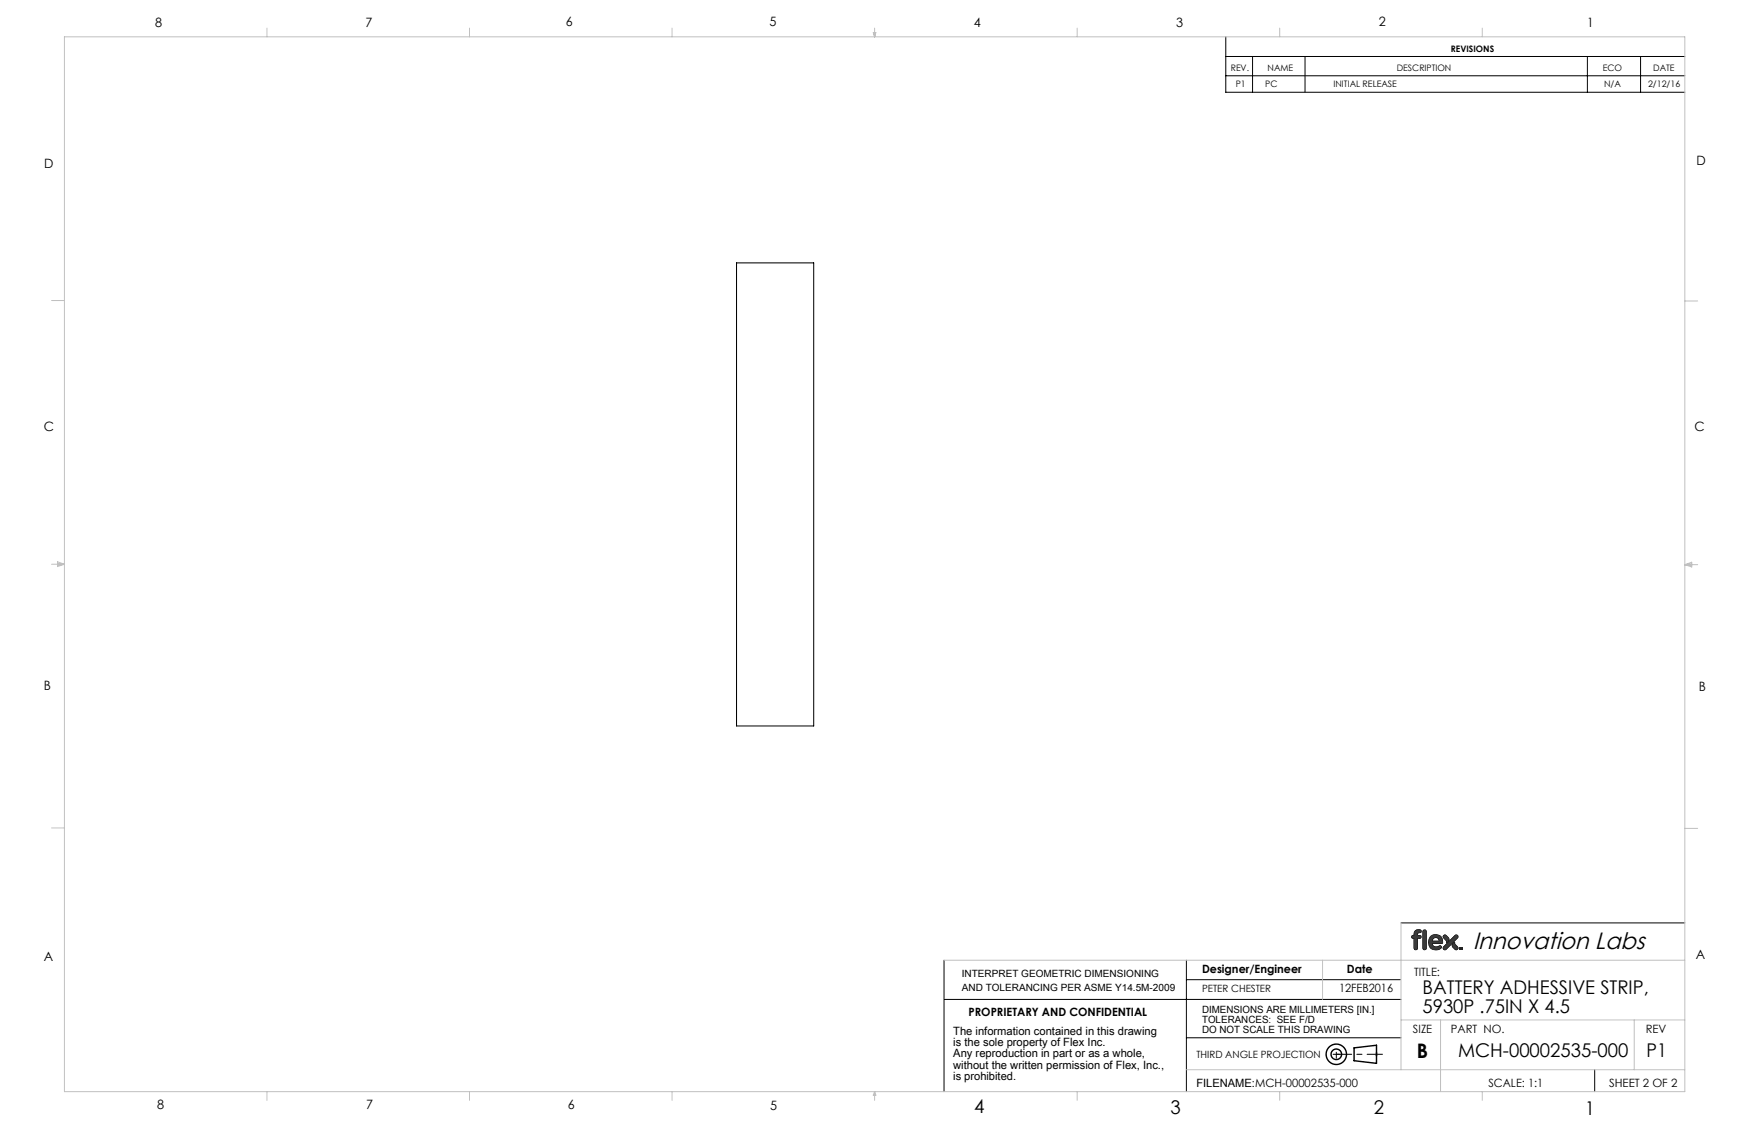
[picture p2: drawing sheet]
<svg xmlns="http://www.w3.org/2000/svg" width="432mm" height="279mm" viewBox="0 0 432 279" stroke-linecap="round" stroke-linejoin="round" font-family="sans-serif">
<g fill="none" stroke="#000" stroke-width=".35">
<path d="M334.3 258.6l5.5-.6v4.5l-5.5-.7z"/>
<circle cx="329.9" cy="260.2" r="1.3"/>
<circle cx="329.9" cy="260.2" r="2.52"/>
</g>
<g fill="none" stroke="#191924" stroke-width=".25">
<path d="M349.1 230.6v.3l-.5 .1-.1 .2 .1 .3 .5 .1v2.4l.4 .4 .4-.4v-2.4l.8-.1 .2-.3-.4-.3h-.6v-.2M350.9 229.9l-.2 .2-.7 .2-.1 .4M350.9 229.9l-.3 .3h-.5l-.2 .5M350.9 229.9a.99 .99 0 0 0-1.2-.3 .99 .99 0 0 0-.6 1M351.5 229.6h.4l.2 .3v4.1l-.4 .4-.4-.4v-4.1zM352.7 232.6a1.77 1.77 0 0 0 1.2 1.7 1.77 1.77 0 0 0 1.9-.5l-.1-.3M352.7 232.6a1.76 1.76 0 0 0 1.2 1.7 1.76 1.76 0 0 0 2-.5l-.2-.3M352.7 232.5v.1M353.3 231a1.77 1.77 0 0 1 2-.1 1.77 1.77 0 0 1 .9 1.7 1.72 1.72 0 0 0-1.7-1.9 1.72 1.72 0 0 0-1.8 1.8 1.85 1.85 0 0 1 .6-1.5zM353.6 232.3a.87 .87 0 0 1 .9-.9 .87 .87 0 0 1 .8 .9M353.6 232.3h1.7M353.6 232.9a1.11 1.11 0 0 0 .8 .9 1.11 1.11 0 0 0 1.2-.4l.1 .1"/>
<path d="M353.6 232.9a1.01 1.01 0 0 0 .7 .9 1.01 1.01 0 0 0 1.1-.4l.3 .1M356.2 232.6l-.3 .3h-2.3M356.4 234.3h.6M356.4 233.7v.6M357 232.1l.1 .4M357 232.1l.2 .5M357 232.1l-.7-.9 .4-.4a1.38 1.38 0 0 1 1 1l-.5 .8M357.1 232.5v.1M357.1 232.6h.1M359.1 232.6l-.6 .8a1.38 1.38 0 0 0 1.1 1l.3-.4-.6-.9M359.1 232.6h.1M359.1 232.6l.2 .5"/>
<path d="M359.1 232.6v.1M359.1 232.7l.2 .4M359.2 230.9h.6M359.2 230.9l-2.8 2.8M359.8 230.9v.6M359.8 231.5l-2.8 2.8M360.3 234h.3zM360.4 234v.3l.1-.3M360.7 234.1h.1M360.7 234.1l-.1 .2v-.3l.2 .3 .2-.3v.3v-.2M360.7 234.1l.1 .2M360.8 234.3h.1"/>
<path d="M361 234.1h.1M361 234.1l-.2 .2"/>
</g>
<g fill="none" stroke="#000" stroke-width=".25">
<path d="M302.6 18.7h113.4M302.6 9.1v13.7h113.4M302.6 13.9h113.4M309.2 13.9v8.9M322.2 13.9v8.9M391.9 13.9v8.9M405 13.9v8.9M233.1 237v32.4M292.9 237v32.4M345.9 227.8h70.1M233.2 246.7h112.7M292.9 241.8h52.9"/>
<path d="M292.9 256.1h53M393.7 264v5.4"/>
</g>
<path d="M329.9 260.2h11.4" fill="none" stroke="#000" stroke-width=".25" stroke-dasharray="15.2 1.3 1.3 1.3" stroke-dashoffset="11.4"/>
<path d="M329.9 260.2v-.5M329.9 260.2v1M329.9 260.2h-.8M329.9 260.2h.9" fill="none" stroke="#000" stroke-width=".25" stroke-dasharray="15.2 1.3 1.3 1.3"/>
<g fill="none" stroke="#c0c0c0" stroke-width=".25">
<path d="M15.9 9.1h400.1v260.3h-400.1zM65.9 6.9v2.2M115.9 6.9v2.2M165.9 6.9v2.2M215.6 8h.6l-.3 1.1zM215.7 8l.2 1.1M215.9 6.9v2.2M216 8l-.1 1.1M265.9 6.9v2.2M315.9 6.9v2.2M365.9 6.9v2.2M12.7 74.2h3.2"/>
<path d="M416 74.3h3.1M12.7 139.3h3.2M14.2 139l1.7 .3M14.2 138.7l1.7 .6-1.7 .5zM15.9 139.3l-1.7 .2M416 139.4h3.1M416 139.4l1.7-.6v1.1zM416 139.4l1.7 .2M417.7 139.1l-1.7 .3M12.7 204.4h3.2M416 204.5h3.1M233.1 237h182.9"/>
<path d="M326.5 237v9.7M345.9 227.8v36.2M345.9 251.7h70.1M355.6 251.7v17.7M403.5 251.7v12.3M65.9 269.4v2.2M115.9 269.4v2.2M165.9 269.4v2.2M215.9 269.4v2.2M215.9 269.4l.3 .9h-.6zM265.9 269.4v2.2M292.9 264h123.1"/>
<path d="M315.9 269.4v2.2M365.9 269.4v2.2"/>
</g>
<path d="M356.4 230.9l-.1 .5 .8 .7 .1 .5 .5-.5v-.5l-.8-.8zM358.9 232.8l-.3 .4v.4l.7 .8h.4l.2-.6-.7-.7-.1-.5zM356.4 233.7l2.9-2.8h.6v.6l-2.9 2.8h-.6zM349.4 229.8l.4-.3h.6l.4 .1 .1 .3-.2 .3h-.6l-.1 .2-.1 .5h.8l.2 .4-.3 .3h-.7v2.5l-.4 .3-.4-.3v-2.5l-.4-.1-.2-.3 .2-.3h.4l.1-.8zM351.4 229.6h.5l.2 .3v4.1l-.4 .4-.4-.4zM353.2 231.1a1.73 1.73 0 0 1 2.1-.3 1.73 1.73 0 0 1 .8 2l-2.5 .1v.2a1.28 1.28 0 0 0 2 .3v.1a.42 .42 0 0 1 .3 .4 .42 .42 0 0 1-.5 .3l-.7 .2a1.71 1.71 0 0 1-1.9-2.4zM353.8 231.6l-.2 .7h1.7v-.2a.92 .92 0 0 0-1.5-.5z" fill-rule="evenodd" fill="#373737"/>
<path d="M181.8 64.9h19.1v114.3h-19.1z" fill="none" stroke="#000" stroke-width=".25"/>
<text font-size="5.8" x="363.7" y="234.3">Innovation Labs</text>
<text font-size="4.9" x="349.8" y="261">B</text>
<g font-size="4.7">
<text x="351.2" y="245.4">BATTERY ADHESSIVE STRIP,</text>
<text x="351.2" y="249.9">5930P .75IN X 4.5</text>
<text x="360" y="261">MCH-00002535-000</text>
<text x="406.5" y="260.9">P1</text>
<text x="240.5" y="274.8">4</text>
<text x="289" y="274.9">3</text>
<text x="339.1" y="274.8">2</text>
<text x="391.4" y="275.1">1</text>
</g>
<g font-size="3.2">
<text x="38.3" y="6.7">8</text>
<text x="90.2" y="6.7">7</text>
<text x="139.7" y="6.5">6</text>
<text x="190" y="6.5">5</text>
<text x="240.4" y="6.6">4</text>
<text x="290.4" y="6.7">3</text>
<text x="340.4" y="6.5">2</text>
<text x="391.9" y="6.7">1</text>
<text x="10.9" y="41.6">D</text>
<text x="418.9" y="40.7">D</text>
<text x="10.9" y="106.3">C</text>
<text x="418.4" y="106.4">C</text>
<text x="10.8" y="170.2">B</text>
<text x="419.4" y="170.6">B</text>
<text x="10.8" y="237.2">A</text>
<text x="418.6" y="236.8">A</text>
<text x="38.8" y="273.8">8</text>
<text x="90.4" y="273.8">7</text>
<text x="140.2" y="273.8">6</text>
<text x="190.1" y="273.9">5</text>
</g>
<g font-size="2.8">
<text x="296.8" y="240.2">Designer/Engineer</text>
<text x="330.6" y="245">12FEB2016</text>
<text x="332.5" y="240.2">Date</text>
<text x="349.1" y="240.9">TITLE:</text>
<text x="239.1" y="250.8">PROPRIETARY AND CONFIDENTIAL</text>
<text x="235.3" y="255.3">The information contained in this drawing</text>
<text x="348.8" y="254.9">SIZE</text>
<text x="358.2" y="254.9">PART NO.</text>
<text x="406.3" y="254.9">REV</text>
<text x="235.3" y="258.2">is the sole property of Flex Inc.</text>
<text x="235.3" y="261">Any reproduction in part or as a whole,</text>
<text x="235.3" y="263.8">without the written permission of Flex, Inc.,</text>
<text x="235.3" y="266.6">is prohibited.</text>
<text x="295.4" y="268.2">FILENAME:MCH-00002535-000</text>
<text x="367.5" y="268.2">SCALE: 1:1</text>
<text x="397.3" y="268.2">SHEET 2 OF 2</text>
</g>
<g font-size="2.5">
<text x="237.5" y="241.1">INTERPRET GEOMETRIC DIMENSIONING</text>
<text x="237.5" y="244.5">AND TOLERANCING PER ASME Y14.5M-2009</text>
<text x="296.8" y="245">PETER CHESTER</text>
<text x="296.8" y="250">DIMENSIONS ARE MILLIMETERS [IN.]</text>
<text x="296.8" y="252.4">TOLERANCES: SEE F/D</text>
<text x="296.8" y="254.9">DO NOT SCALE THIS DRAWING</text>
<text x="295.4" y="261">THIRD ANGLE PROJECTION</text>
</g>
<g font-size="2.2">
<text x="303.9" y="17.6">REV.</text>
<text x="312.9" y="17.6">NAME</text>
<text x="344.9" y="17.6">DESCRIPTION</text>
<text x="358.2" y="12.7">REVISIONS</text>
<text x="395.7" y="17.6">ECO</text>
<text x="408.1" y="17.6">DATE</text>
<text x="305.1" y="21.5">P1</text>
<text x="312.4" y="21.5">PC</text>
<text x="329.2" y="21.5">INITIAL RELEASE</text>
<text x="396" y="21.4">N/A</text>
<text x="406.9" y="21.4">2/12/16</text>
</g>
</svg>
